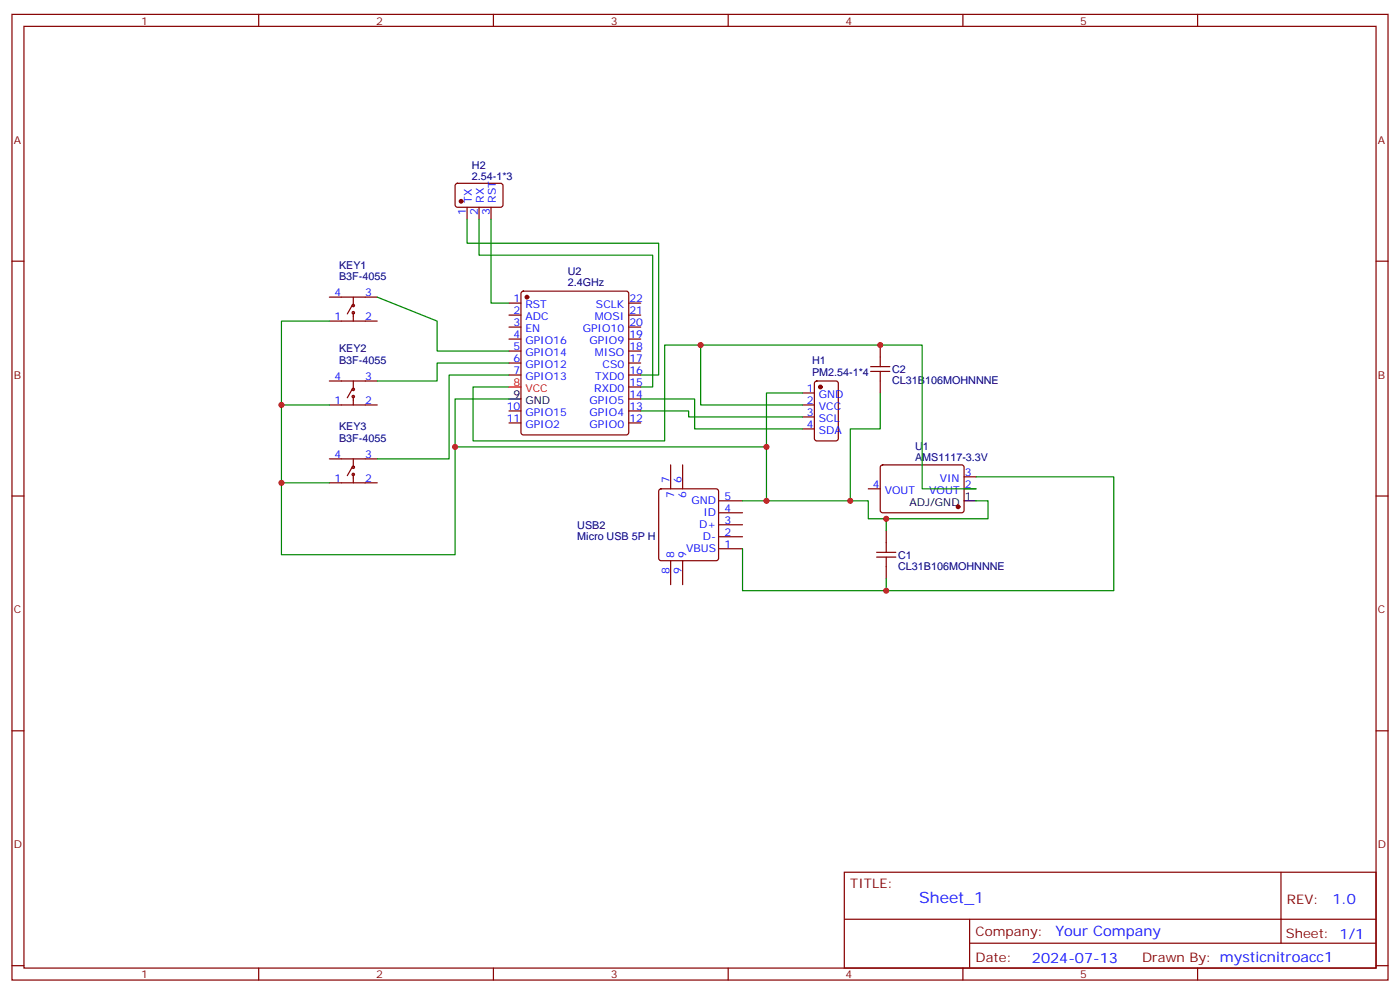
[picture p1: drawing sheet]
<svg xmlns="http://www.w3.org/2000/svg" width="412mm" height="292mm" viewBox="0 0 412 292" stroke-linecap="round" stroke-linejoin="round" font-family="sans-serif">
<g fill="none" stroke="#870000" stroke-width=".35">
<path d="M3.5 4.2h405.4v284.4h-405.4zM7.1 7.8h398.2v277.2h-398.2zM76.2 4.2v3.6M145.3 4.2v3.6M214.5 4.2v3.6M283.6 4.2v3.6M352.8 4.2v3.6M134.3 54.2l.5-.2h12.9l.5 .7-.1 5.9-.6 .4h-13l-.4-.7v-5.6zM3.5 76.9h3.6M137.6 61v3.6M141.1 61v3.6M144.6 61v3.6"/>
<path d="M405.3 76.9h3.6M97 87.5h14.1M97 94.5h14.1M103.7 90l-1.4 2.4M104.1 87.5v2.5M104.1 92.1v2.4M149.9 89.3h3.6M149.9 92.8h3.6M149.9 96.3h3.6M149.9 99.8h3.6M153.7 85.9l.5-.2h30.3l.5 .2 .2 .5v41l-.2 .5-.5 .2h-30.3l-.5-.3-.2-.4v-41zM185.2 89.3h3.5"/>
<path d="M185.2 92.8h3.5M185.2 96.3h3.5M185.2 99.8h3.5M97 119.2h14.1M97 112.2h14.1M103.7 114.7l-1.4 2.4M104.1 112.2v2.5M104.1 116.8v2.4M149.9 103.4h3.6M149.9 106.9h3.6M149.9 110.4h3.6M185.2 103.4h3.5"/>
<path d="M185.2 106.9h3.5M185.2 110.4h3.5M185.2 117.5h3.5M185.2 113.9h3.5M236.4 115.7h3.5M236.4 119.2h3.5M240.1 112.4l.5-.2h5.6l.7 .4v16.5l-.4 .7h-5.9l-.7-.4v-16.5zM256.5 109.4h5.6M256.5 107.9h5.6M259.3 101.6v6.3M259.3 109.4v6.3M97 135.1h14.1"/>
<path d="M103.7 137.6l-1.4 2.5M104.1 135.1v2.5M104.1 139.7v2.5M149.9 121h3.6M149.9 124.5h3.6M185.2 121h3.5M185.2 124.5h3.5M197.6 136.9v7M201.1 136.9v7M236.4 122.8h3.5M236.4 126.3h3.5M259.5 137.1l.5-.2h23.6l.4 .7-.1 13-.6 .4-23.6-.1-.4-.6v-12.7z"/>
<path d="M3.5 146h3.6M97 142.2h14.1M194.3 144.1l.4-.2h16.3l.5 .2 .2 .5v19.8l-.3 .5-.4 .2h-16.3l-.5-.2-.2-.5v-19.8zM211.7 158h7M211.7 154.5h7M211.7 151h7M211.7 147.5h7M255.8 143.9h3.5M261.1 156.3v6.3M284 143.9h3.5M284 140.4h3.5M405.3 146h3.6"/>
<path d="M197.6 165.1v7.1M201.1 165.1v7.1M211.7 161.6h7M258.2 164h5.7M258.2 162.6h5.7M261.1 164v6.4M3.5 215.2h3.6M405.3 215.2h3.6M248.7 256.8h156.6v28.2h-156.6zM377.3 256.8v20.9M248.7 270.7h156.5M285.6 277.7h119.6"/>
<path d="M285.6 270.7v14.1M3.5 284.3h3.6M76.2 285v3.6M145.3 285v3.6M214.5 285v3.6M283.6 285v3.6M352.8 285v3.6M405.3 284.3h3.6"/>
<circle cx="104.1" cy="92.1" r=".35"/>
<circle cx="104.1" cy="90" r=".35"/>
<circle cx="104.1" cy="116.8" r=".35"/>
<circle cx="104.1" cy="114.7" r=".35"/>
<circle cx="104.1" cy="139.7" r=".35"/>
<circle cx="104.1" cy="137.6" r=".35"/>
</g>
<g fill="#870000" stroke="#870000" stroke-width=".35">
<circle cx="241.7" cy="113.9" r=".53"/>
<circle cx="282.2" cy="149.2" r=".53"/>
<circle cx="135.8" cy="59.3" r=".53"/>
<circle cx="155.2" cy="87.5" r=".53"/>
</g>
<path d="M149.9 117.5h3.6M284 147.5h3.5" fill="none" stroke="#000" stroke-width=".35"/>
<g fill="none" stroke="#008700" stroke-width=".35">
<path d="M137.6 64.6v7h56.4v38.8h-5.3M141.1 64.6v10.5h51.2v38.8h-3.6M144.6 64.6v24.7h5.3M97 94.5h-14.1v24.7h14.1M111.1 87.5l17.7 7v8.9h21.1M82.9 119.2v23h14.1M149.9 106.9h-21.1v5.3h-17.7M149.9 110.4h-17.6v24.7h-21.2M149.9 117.5h-15.8v14.1h91.7M149.9 113.9h-10.6v15.9h56.5v-28.2h75.8v42.3h15.9M188.7 117.5h15.9v8.8h31.8M206.4 101.6v17.6h30"/>
<path d="M236.4 115.7h-10.6v31.8M259.3 115.7v10.6h-8.8v21.2M134.1 131.6v31.7h-51.2v-21.1M188.7 121h14.1v1.8h33.6M218.7 147.5h37.1v5.3h35.2v-5.3h-3.5M261.1 152.8v3.5M287.5 140.4h40.6v33.5h-109.4v-12.3M261.1 170.4v3.5"/>
</g>
<path d="M149.9 113.9h3.6" fill="none" stroke="#f00" stroke-width=".35"/>
<g fill="#c00">
<circle cx="225.8" cy="147.5" r=".88"/>
<circle cx="261.1" cy="152.8" r=".88"/>
<circle cx="261.1" cy="173.9" r=".88"/>
<circle cx="206.4" cy="101.6" r=".88"/>
<circle cx="259.3" cy="101.6" r=".88"/>
<circle cx="250.5" cy="147.5" r=".88"/>
<circle cx="225.8" cy="131.6" r=".88"/>
<circle cx="82.9" cy="119.2" r=".88"/>
<circle cx="134.1" cy="131.6" r=".88"/>
<circle cx="82.9" cy="142.2" r=".88"/>
</g>
<text font-size="4.6" fill="#00f" x="270.8" y="265.8">Sheet_1</text>
<g font-size="4.2" fill="#00f">
<text x="392.5" y="266.1">1.0</text>
<text x="310.9" y="275.6">Your Company</text>
<text x="304" y="283.4">2024-07-13</text>
</g>
<g font-size="3.9" fill="#800">
<text x="250.5" y="261.4">TITLE:</text>
<text x="379.1" y="266.1">REV:</text>
<text x="287.4" y="275.6">Company:</text>
<text x="378.7" y="276.2">Sheet: 1/1</text>
<text x="287.4" y="283.3">Date:</text>
<text x="336.4" y="283.4">Drawn By: mysticnitroacc1</text>
</g>
<g font-size="3.2" fill="#800">
<text x="41.6" y="7.2">1</text>
<text x="110.8" y="7.2">2</text>
<text x="179.9" y="7.2">3</text>
<text x="249.1" y="7.2">4</text>
<text x="318.2" y="7.2">5</text>
<text x="4.1" y="42.3">A</text>
<text x="405.9" y="42.3">A</text>
<text x="4.1" y="111.5">B</text>
<text x="405.9" y="111.5">B</text>
<text x="4.1" y="180.6">C</text>
<text x="405.9" y="180.6">C</text>
<text x="4.1" y="249.8">D</text>
<text x="405.9" y="249.8">D</text>
<text x="41.6" y="288">1</text>
<text x="110.8" y="288">2</text>
<text x="179.9" y="288">3</text>
<text x="249.1" y="288">4</text>
<text x="318.2" y="288">5</text>
</g>
<g font-size="3.2" fill="#000080">
<text x="139" y="52.9">2.54-1*3</text>
<text x="139" y="49.7">H2</text>
<text x="99.9" y="82.4">B3F-4055</text>
<text x="99.9" y="79.1">KEY1</text>
<text x="167.2" y="81.1">U2</text>
<text x="167.2" y="84.3">2.4GHz</text>
<text x="99.9" y="107.1">B3F-4055</text>
<text x="99.9" y="103.8">KEY2</text>
<text x="239.2" y="107.3">H1</text>
<text x="239.2" y="110.6">PM2.54-1*4</text>
<text x="262.8" y="113">CL31B106MOHNNNE</text>
<text x="262.8" y="109.8">C2</text>
<text x="99.9" y="130">B3F-4055</text>
<text x="99.9" y="126.7">KEY3</text>
<text x="269.5" y="135.8">AMS1117-3.3V</text>
<text x="269.5" y="132.6">U1</text>
<text x="170.1" y="155.6">USB2</text>
<text x="170.1" y="158.9">Micro USB 5P H</text>
<text x="264.6" y="167.7">CL31B106MOHNNNE</text>
<text x="264.6" y="164.5">C1</text>
</g>
<g font-size="3.2" fill="#00f">
<text x="139" y="59.7" transform="rotate(-90 139 59.7)">TX</text>
<text x="142.5" y="59.7" transform="rotate(-90 142.5 59.7)">RX</text>
<text x="146" y="59.7" transform="rotate(-90 146 59.7)">RST</text>
<text x="137.2" y="63.2" transform="rotate(-90 137.2 63.2)">1</text>
<text x="140.8" y="63.2" transform="rotate(-90 140.8 63.2)">2</text>
<text x="144.3" y="63.2" transform="rotate(-90 144.3 63.2)">3</text>
<text x="98.5" y="87.1">4</text>
<text x="107.6" y="87.1">3</text>
<text x="151.3" y="88.9">1</text>
<text x="185.4" y="88.9">22</text>
<text x="98.5" y="94.2">1</text>
<text x="107.6" y="94.2">2</text>
<text x="151.3" y="92.4">2</text>
<text x="151.3" y="96">3</text>
<text x="154.8" y="90.7">RST</text>
<text x="154.8" y="94.2">ADC</text>
<text x="175.2" y="94.2">MOSI</text>
<text x="175.6" y="90.7">SCLK</text>
<text x="185.4" y="96">20</text>
<text x="185.4" y="92.4">21</text>
<text x="151.3" y="99.5">4</text>
<text x="154.8" y="97.7">EN</text>
<text x="154.8" y="101.2">GPIO16</text>
<text x="171.7" y="97.7">GPIO10</text>
<text x="173.7" y="101.2">GPIO9</text>
<text x="185.4" y="99.5">19</text>
<text x="151.3" y="103">5</text>
<text x="151.3" y="106.5">6</text>
<text x="154.8" y="104.8">GPIO14</text>
<text x="175.2" y="104.8">MISO</text>
<text x="185.4" y="106.5">17</text>
<text x="185.4" y="103">18</text>
<text x="98.5" y="111.8">4</text>
<text x="107.6" y="111.8">3</text>
<text x="151.3" y="110.1">7</text>
<text x="154.8" y="108.3">GPIO12</text>
<text x="154.8" y="111.8">GPIO13</text>
<text x="175.3" y="111.8">TXD0</text>
<text x="177.5" y="108.3">CS0</text>
<text x="185.4" y="113.6">15</text>
<text x="185.4" y="110.1">16</text>
<text x="98.5" y="118.9">1</text>
<text x="107.6" y="118.9">2</text>
<text x="173.7" y="118.9">GPIO5</text>
<text x="175.1" y="115.4">RXD0</text>
<text x="185.4" y="117.1">14</text>
<text x="237.7" y="115.4">1</text>
<text x="237.7" y="118.9">2</text>
<text x="241.2" y="117.1">GND</text>
<text x="149.2" y="120.6">10</text>
<text x="149.2" y="124.2">11</text>
<text x="154.8" y="122.4">GPIO15</text>
<text x="154.8" y="125.9">GPIO2</text>
<text x="173.7" y="125.9">GPIO0</text>
<text x="173.7" y="122.4">GPIO4</text>
<text x="185.4" y="124.2">12</text>
<text x="185.4" y="120.6">13</text>
<text x="237.7" y="122.4">3</text>
<text x="237.7" y="125.9">4</text>
<text x="241.2" y="120.6">VCC</text>
<text x="241.2" y="124.2">SCL</text>
<text x="241.2" y="127.7">SDA</text>
<text x="98.5" y="134.8">4</text>
<text x="107.6" y="134.8">3</text>
<text x="98.5" y="141.8">1</text>
<text x="107.6" y="141.8">2</text>
<text x="197.2" y="142.2" transform="rotate(-90 197.2 142.2)">7</text>
<text x="200.7" y="142.2" transform="rotate(-90 200.7 142.2)">6</text>
<text x="257.1" y="143.6">4</text>
<text x="276.8" y="141.8">VIN</text>
<text x="284.2" y="143.6">2</text>
<text x="284.2" y="140.1">3</text>
<text x="198.6" y="146.7" transform="rotate(-90 198.6 146.7)">7</text>
<text x="202.1" y="146.7" transform="rotate(-90 202.1 146.7)">6</text>
<text x="203.7" y="148.5">GND</text>
<text x="213.4" y="147.1">5</text>
<text x="260.6" y="145.3">VOUT</text>
<text x="273.7" y="145.3">VOUT</text>
<text x="205.9" y="155.6">D+</text>
<text x="207.2" y="152">ID</text>
<text x="213.4" y="154.2">3</text>
<text x="213.4" y="150.6">4</text>
<text x="207.1" y="159.1">D-</text>
<text x="213.4" y="161.2">1</text>
<text x="213.4" y="157.7">2</text>
<text x="198.6" y="164.4" transform="rotate(-90 198.6 164.4)">8</text>
<text x="202.1" y="162.6">VBUS</text>
<text x="202.1" y="164.4" transform="rotate(-90 202.1 164.4)">9</text>
<text x="197.2" y="168.9" transform="rotate(-90 197.2 168.9)">8</text>
<text x="200.7" y="168.9" transform="rotate(-90 200.7 168.9)">9</text>
</g>
<g font-size="3.2" fill="#f00">
<text x="151.3" y="113.6">8</text>
<text x="154.8" y="115.4">VCC</text>
</g>
<g font-size="3.2">
<text x="151.3" y="117.1">9</text>
<text x="154.8" y="118.9">GND</text>
<text x="267.9" y="148.9">ADJ/GND</text>
<text x="284.2" y="147.1">1</text>
</g>
</svg>
